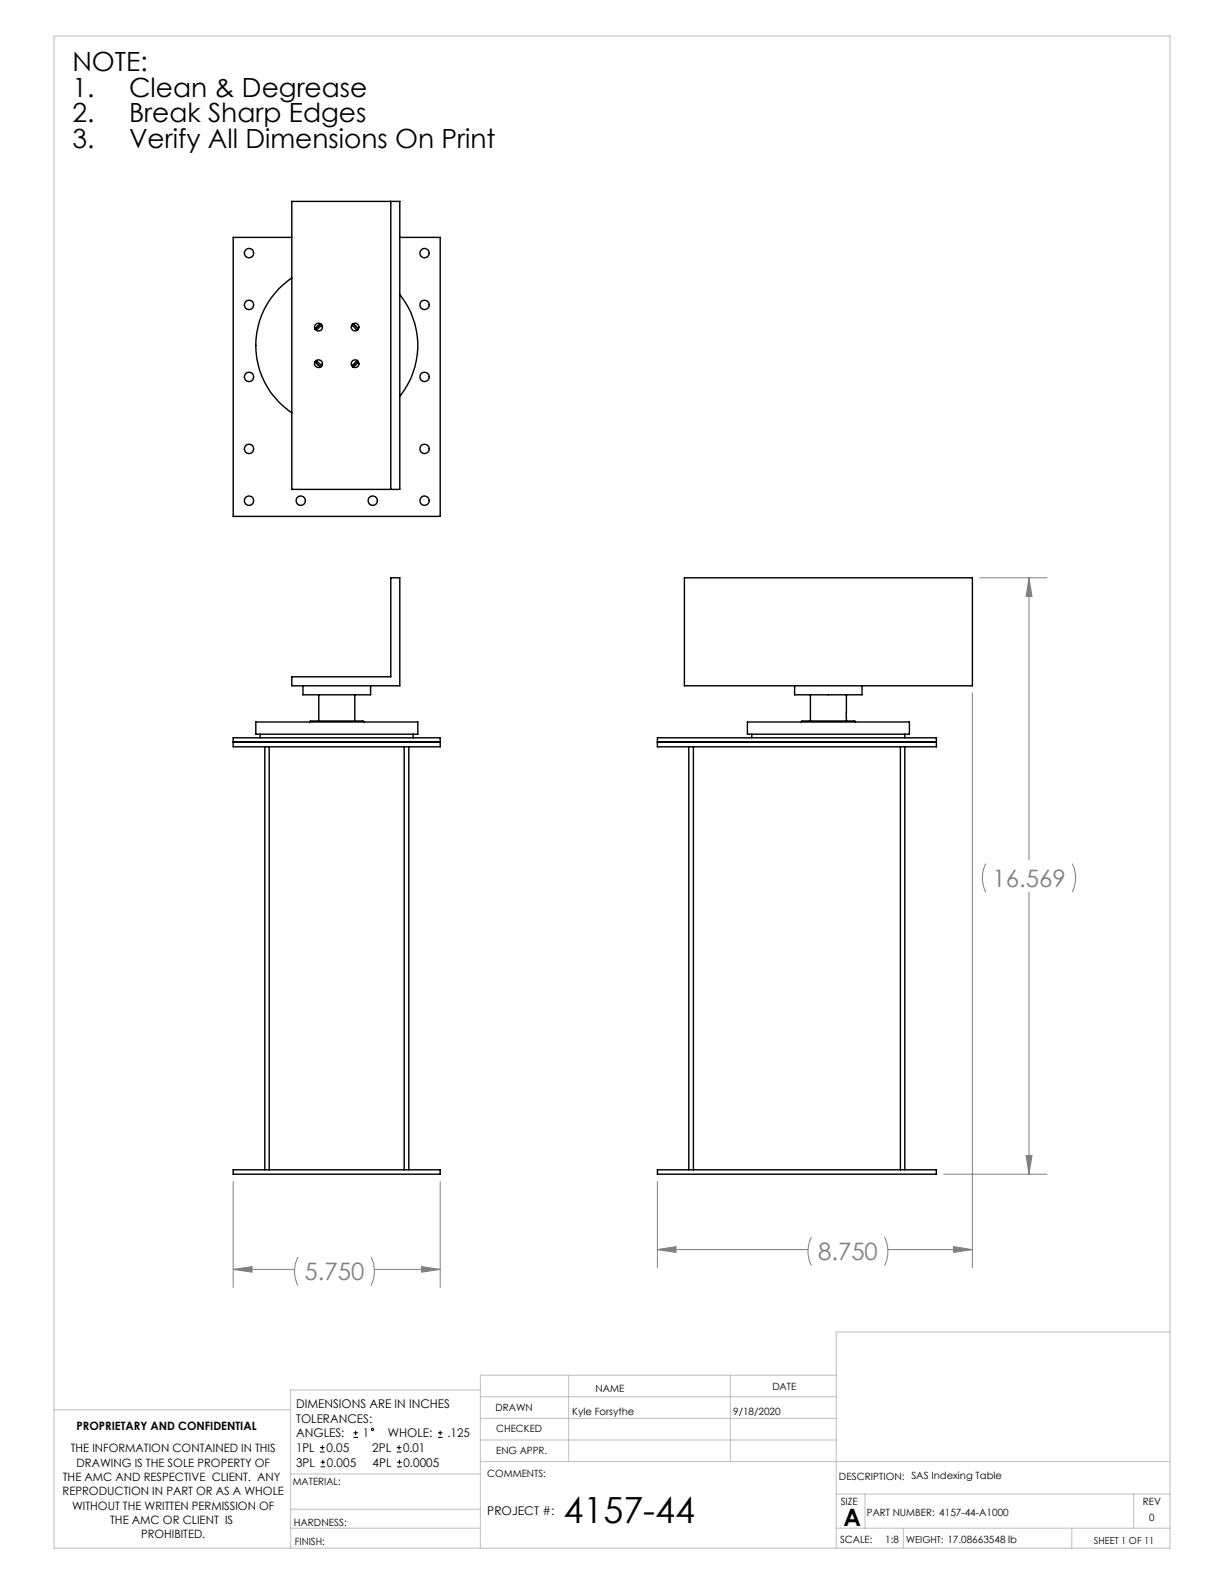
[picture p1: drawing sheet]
<svg xmlns="http://www.w3.org/2000/svg" width="216mm" height="279mm" viewBox="0 0 216 279" stroke-linecap="round" stroke-linejoin="round" font-family="sans-serif">
<g fill="none" stroke="#000" stroke-width=".18">
<path d="M56.4 256.1h.9M56.4 255.3h.9M56.6 258.7h.7M56.6 257.9h.7M56.9 254.9v.8M56.9 257.5v.8M62.3 253.5h.8M62.3 252.7h.8M62.7 252.3v.9M70 256.1h.8M70 255.3h.8M70.1 258.7h.8"/>
<path d="M70.1 257.9h.8M70.4 254.9v.8M70.4 257.5v.8M77.3 253.5h.8M77.3 252.7h.8M77.6 252.3v.9"/>
<circle cx="65.7" cy="252.1" r=".2"/>
</g>
<g fill="none" stroke="#808080" stroke-width=".18">
<path d="M172.8 101.9h11.9M181.5 101.9v49.8M181.5 101.9l.5 3.3h-1zM171.5 122.2v101.4M173.9 152.3a5.6 5.6 0 0 0 0 5.1M181.5 157.4v49.7M189.1 152.3a5.6 5.6 0 0 1 0 5.1M41.1 208.4v18.7M77.6 208.4v18.7M116 208.4v15.2M143.1 218.2a5.5 5.5 0 0 0 0 5M156 218.2a5.5 5.5 0 0 1 0 5"/>
<path d="M166.4 207.1h18.3M168.2 219.9l3.3 .5-3.3 .5zM181 203.8h1l-.5 3.3zM41.1 223.9l3.3-.5v1zM41.1 223.9h10.9M52.6 221.7a5.6 5.6 0 0 0 0 5.1M65.4 221.7a5.6 5.6 0 0 1 0 5.1M66 223.9h11.6M74.4 223.4l3.2 .5-3.2 .5zM116 220.4l3.2-.5v1zM116 220.4h26.5M156.6 220.4h14.9"/>
</g>
<g fill="none" stroke="#c0c0c0" stroke-width=".18">
<path d="M9.5 6.3h196.9v266.8h-196.9zM206.4 234.9h-58.9v38.1M9.5 248.7h41.8M51.3 260h33.4M84.7 245.2h-33.4v27.8M84.7 257.8h121.7M84.7 246.4h62.8M84.7 250.2h62.8M84.7 254h62.8M100.3 242.6v15.2M128.8 242.6v15.2M147.5 242.6h-62.8v30.4"/>
<path d="M51.3 269.6h33.4M51.3 266.2h33.4M147.5 269.6h58.9M147.5 263.5h58.9M152.6 263.5v6.1M159.3 269.6v3.4M189.1 269.6v3.4M200 263.5v6.1"/>
</g>
<path d="M41.1 223.9l3.3-.5v1zM74.4 223.4l3.2 .5-3.2 .5zM181.5 101.9l.5 3.3h-1zM181 203.8h1l-.5 3.3zM168.2 219.9l3.3 .5-3.3 .5zM116 220.4l3.2-.5v1z" fill="#808080"/>
<g fill="none" stroke="#000" stroke-width=".25">
<path d="M51.5 35.5h19v50.8h-19zM68.9 35.5v50.8M51.5 49a14.3 14.3 0 0 0 0 23.8M51.5 41.9h-10.4v49.2h36.5v-49.2h-7.1M56.1 57.5l.5-.4-1 1zM56.8 57.4l-1 .9M62.1 57.4l.9 .9M62.3 57.1l.9 1zM70.5 51.9a14.3 14.3 0 0 1 0 18M55.6 63.8l1 .9M55.8 63.6l1 .9M62.3 64.7l.9-.9z"/>
<path d="M63 63.6l-.9 .9M51.5 119.4h17.4v-17.5h1.6v19.1h-19zM120.7 101.9h50.8v19.1h-50.8zM41.1 130.9h36.5M41.1 130.1h36.5v1.6h-36.5zM45.1 127.4h28.6v2.1h-28.6zM45.9 129.5v.6M46.7 131.7v74.6M47.5 131.7v74.6M53.4 121v1.6h12v-1.6M54.6 127.4l.2-.2h9.2l.2 .2M56.2 122.6v4.6"/>
<path d="M62.6 122.6v4.6M71.3 131.7v74.6M72.1 131.7v74.6M72.9 129.5v.6M116 130.9h49.2M116 130.1h49.2v1.6h-49.2zM121.5 131.7v74.6M122.3 131.7v74.6M131.8 127.4h28.6v2.1h-28.6zM132.6 129.5v.6M140.2 121v1.6h11.8v-1.6M141.4 127.4l.1-.2h9.2l.2 .2"/>
<path d="M142.9 122.6v4.6M149.3 122.6v4.6M158.8 131.7v74.6M159.6 129.5v.6M159.6 131.7v74.6M41.1 206.3h36.5v.8h-36.5zM116 206.3h49.2v.8h-49.2z"/>
<circle cx="43.9" cy="44.7" r=".82"/>
<circle cx="43.9" cy="53.8" r=".82"/>
<circle cx="56.2" cy="57.7" r=".68"/>
<circle cx="62.6" cy="57.7" r=".68"/>
<circle cx="74.9" cy="44.6" r=".83"/>
<circle cx="74.9" cy="53.8" r=".83"/>
<circle cx="43.9" cy="66.5" r=".82"/>
<circle cx="43.9" cy="79.2" r=".82"/>
<circle cx="56.2" cy="64.2" r=".68"/>
<circle cx="62.6" cy="64.2" r=".68"/>
<circle cx="74.9" cy="66.5" r=".83"/>
<circle cx="74.9" cy="79.2" r=".83"/>
<circle cx="43.9" cy="88.3" r=".82"/>
<circle cx="53" cy="88.3" r=".83"/>
<circle cx="65.7" cy="88.3" r=".83"/>
<circle cx="74.9" cy="88.3" r=".83"/>
</g>
<text font-size="6.3" x="99.4" y="268.7">4157-44</text>
<g font-size="4.7">
<text x="12.8" y="12.5">NOTE:</text>
<text x="12.8" y="17">1.</text>
<text x="22.8" y="17">Clean &amp; Degrease</text>
<text x="12.8" y="21.6">2.</text>
<text x="22.8" y="21.6">Break Sharp Edges</text>
<text x="12.8" y="26.1">3.</text>
<text x="22.8" y="26.1">Verify All Dimensions On Print</text>
</g>
<g font-size="4.2" fill="#808080">
<text x="175.1" y="156.4">16.569</text>
<text x="53.7" y="225.8">5.750</text>
<text x="144.3" y="222.3">8.750</text>
</g>
<text font-size="4.2" x="148.8" y="269.1">A</text>
<g font-size="2.1">
<text x="52.2" y="248.3">DIMENSIONS ARE IN INCHES</text>
<text x="52.2" y="250.9">TOLERANCES:</text>
<text x="52.2" y="253.5">ANGLES:</text>
<text x="52.2" y="256.1">1PL</text>
<text x="57.6" y="256.1">0.05</text>
<text x="64" y="253.5">1</text>
<text x="65.6" y="256.1">2PL</text>
<text x="68.4" y="253.5">WHOLE:</text>
<text x="71.1" y="256.1">0.01</text>
<text x="78.9" y="253.5">.125</text>
<text x="52.2" y="258.7">3PL</text>
<text x="57.6" y="258.7">0.005</text>
<text x="65.7" y="258.7">4PL</text>
<text x="71.2" y="258.7">0.0005</text>
<text x="85.9" y="267.3">PROJECT #:</text>
</g>
<g font-size="2">
<text x="12.5" y="256.2">THE INFORMATION CONTAINED IN THIS</text>
<text x="13.5" y="252.2">PROPRIETARY AND CONFIDENTIAL</text>
<text x="11" y="263.7">REPRODUCTION IN PART OR AS A WHOLE</text>
<text x="11.1" y="261.2">THE AMC AND RESPECTIVE CLIENT. ANY</text>
<text x="13.5" y="258.7">DRAWING IS THE SOLE PROPERTY OF</text>
<text x="12.7" y="266.3">WITHOUT THE WRITTEN PERMISSION OF</text>
<text x="19.4" y="268.8">THE AMC OR CLIENT IS</text>
<text x="24.9" y="271.3">PROHIBITED.</text>
</g>
<g font-size="1.8">
<text x="105.1" y="245.5">NAME</text>
<text x="136.2" y="245.2">DATE</text>
<text x="87.4" y="248.8">DRAWN</text>
<text x="100.9" y="249.5">Kyle Forsythe</text>
<text x="129.3" y="249.5">9/18/2020</text>
<text x="87.5" y="256.5">ENG APPR.</text>
<text x="87.5" y="252.6">CHECKED</text>
<text x="51.6" y="261.9">MATERIAL:</text>
<text x="85.9" y="260.5">COMMENTS:</text>
<text x="148" y="261.1">DESCRIPTION: SAS Indexing Table</text>
<text x="51.8" y="269.1">HARDNESS:</text>
<text x="148.3" y="265.5">SIZE</text>
<text x="152.9" y="267.4">PART NUMBER: 4157-44-A1000</text>
<text x="201.6" y="265.5">REV</text>
<text x="202.7" y="268.2">0</text>
<text x="52" y="272.5">FINISH:</text>
<text x="148.2" y="272.2">SCALE:</text>
<text x="156.1" y="272.2">1:8</text>
</g>
<g font-size="1.7">
<text x="159.9" y="272.2">WEIGHT: 17.08663548 lb</text>
<text x="193" y="272.3">SHEET 1 OF 11</text>
</g>
</svg>
